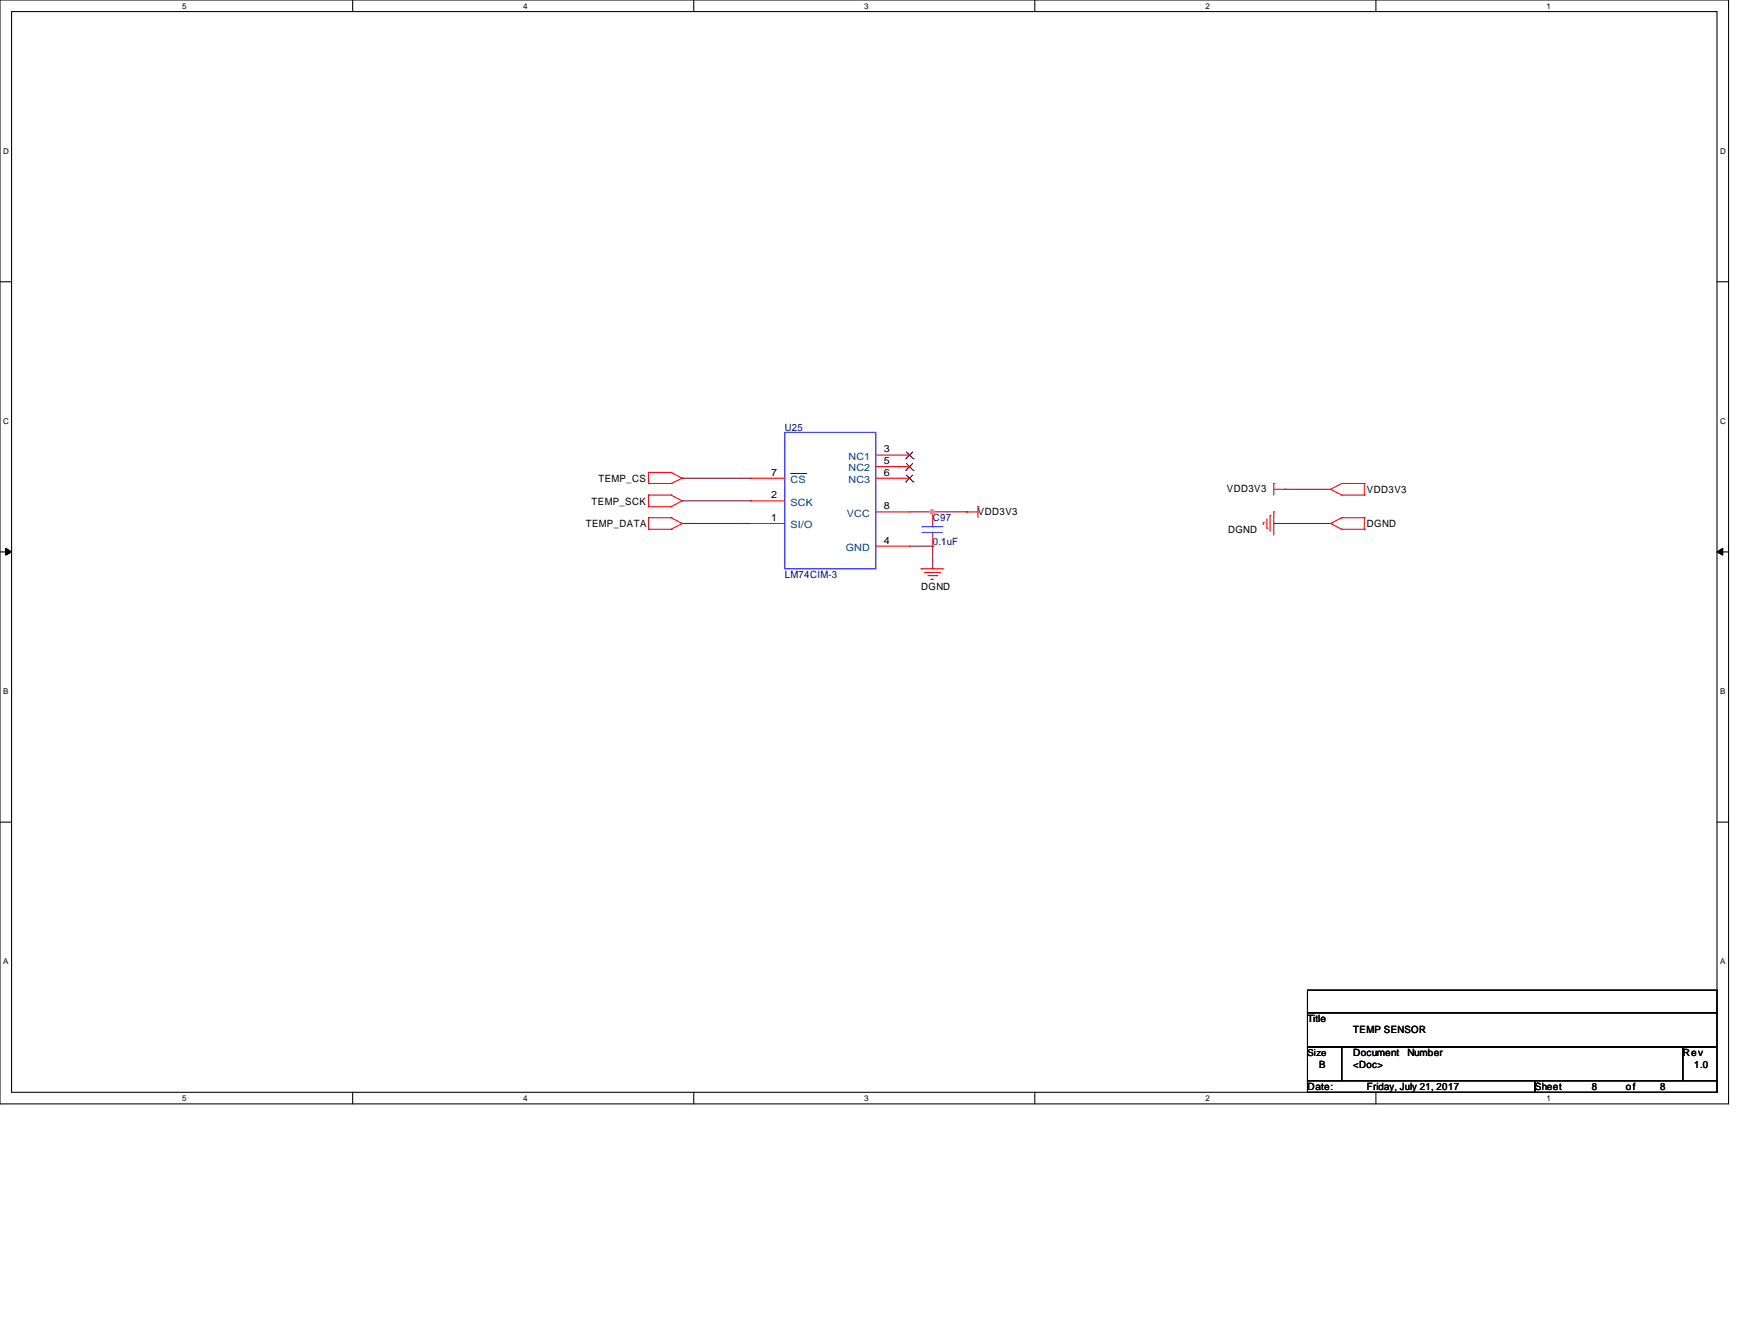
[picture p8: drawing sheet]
<svg xmlns="http://www.w3.org/2000/svg" width="279mm" height="216mm" viewBox="0 0 279 216" stroke-linecap="round" stroke-linejoin="round" font-family="sans-serif">
<path d="M0 0h278v177.5h-278zM1.9 1.9h274.3v173.7h-274.3z" fill="none" stroke="#000" stroke-width=".17"/>
<g fill="#fff">
<path d="M29.3 .3h.7v1.4h-.7z"/>
<path d="M29.3 175.9h.7v1.4h-.7z"/>
</g>
<path d="M56.7 0v1.9M56.7 175.6v1.9" fill="none" stroke="#000" stroke-width=".17"/>
<g fill="#fff">
<path d="M84.2 .3h.6v1.4h-.6z"/>
<path d="M84.2 175.9h.6v1.4h-.6z"/>
</g>
<path d="M111.6 0v1.9M111.6 175.6v1.9" fill="none" stroke="#000" stroke-width=".17"/>
<g fill="#fff">
<path d="M139 .3h.7v1.4h-.7z"/>
<path d="M139 175.9h.7v1.4h-.7z"/>
</g>
<path d="M166.5 0v1.9M166.5 175.6v1.9" fill="none" stroke="#000" stroke-width=".17"/>
<g fill="#fff">
<path d="M193.9 .3h.7v1.4h-.7z"/>
<path d="M193.9 175.9h.7v1.4h-.7z"/>
</g>
<path d="M221.3 0v1.9M221.3 175.6v1.9" fill="none" stroke="#000" stroke-width=".17"/>
<g fill="#fff">
<path d="M248.8 .3h.6v1.4h-.6z"/>
<path d="M248.8 175.9h.6v1.4h-.6z"/>
<path d="M.5 23.5h.9v1.5h-.9z"/>
<path d="M276.7 23.5h.9v1.5h-.9z"/>
<path d="M.5 67h.9v1.4h-.9z"/>
<path d="M276.7 67h.9v1.4h-.9z"/>
</g>
<path d="M0 45.3h1.9M276.2 45.3h1.8" fill="none" stroke="#000" stroke-width=".17"/>
<g fill="#fff">
<path d="M.5 110.4h.9v1.4h-.9z"/>
<path d="M276.7 110.4h.8v1.4h-.8z"/>
</g>
<path d="M0 88.7h1.9M276.2 88.7h1.8" fill="none" stroke="#000" stroke-width=".17"/>
<path d="M.9 88.1l1 .6-1 .5zM276.2 88.7l.9-.6v1.1z" fill="#000"/>
<path d="M.9 88.1l1 .6-1 .5zM276.2 88.7l.9-.6v1.1z" fill="none" stroke="#000" stroke-width=".16"/>
<g fill="#fff">
<path d="M.5 153.8h.8v1.5h-.8z"/>
<path d="M276.7 153.8h.8v1.5h-.8z"/>
</g>
<path d="M0 132.2h1.9M276.2 132.2h1.8" fill="none" stroke="#000" stroke-width=".17"/>
<path d="M109.7 76.9h.1M109.7 76.9h11M206.7 78.7h.1M206.7 78.7h7.3M109.7 80.5h.1M109.7 84.2h.1M109.7 80.5h11M109.7 84.2h11M146.3 82.3h3.7M150 82.3h.1M204.9 84.2h.1M204.9 84.2h9.1" fill="none" stroke="#800040" stroke-width=".17"/>
<circle cx="149.9" cy="82.3" r=".34" fill="#f0f"/>
<circle cx="149.9" cy="82.3" r=".34" fill="none" stroke="#f0f" stroke-width=".17"/>
<path d="M146.3 87.8h3.7M150 87.8h.1M150 91.4h.1M150 82.3h5.4M150 87.8v3.6M155.4 82.3h.1" fill="none" stroke="#800040" stroke-width=".17"/>
<g fill="none" stroke="#f00" stroke-width=".17">
<path d="M104.3 75.9h.1M104.3 77.7h.1M104.3 79.6h.1M104.3 77.7h3.6M104.3 79.6h3.6M104.3 75.9h3.6M104.3 75.9v1.8M104.3 79.6v1.8M107.9 75.9h.1M107.9 77.7h.1M107.9 79.6h.1M107.9 75.9l1.8 1"/>
<path d="M107.9 79.6l1.8 .9M109.7 76.9h.1M109.7 76.9l-1.8 .8M120.7 76.9h.1M120.7 76.9h5.5M140.9 73.2h5.4M140.9 75h5.4M140.9 76.9h5.4M146.3 73.2h.1M146.3 75h.1M146.3 76.9h.1M204.9 77.7h.1"/>
<path d="M204.9 78.7h1.8M204.9 77.7v1.9M206.7 78.7h.1M214 78.7h.1M214 78.7l1.8 .9M215.8 77.7h.1M215.8 79.6h.1M215.8 77.7l-1.8 1M215.8 77.7h3.7M215.8 79.6h3.7M219.5 77.7h.1M219.5 79.6h.1"/>
<path d="M219.5 77.7v1.9M104.3 81.4h.1M104.3 83.2h.1M104.3 85.1h.1M104.3 83.2h3.6M104.3 85.1h3.6M104.3 83.2v1.9M104.3 81.4h3.6M107.9 81.4h.1M107.9 83.2h.1M107.9 85.1h.1M107.9 83.2l1.8 1"/>
<path d="M109.7 80.5h.1M109.7 84.2h.1M109.7 80.5l-1.8 .9M109.7 84.2l-1.8 .9M120.7 84.2h.1M120.7 80.5h.1M120.7 84.2h5.5M120.7 80.5h5.5M140.9 82.3h5.4M140.9 87.8h5.4M146.3 87.8h.1M146.3 82.3h.1"/>
<path d="M148.2 91.4h.1M148.2 91.4h3.6M148.7 92h.1M148.7 92h2.6M149.3 92.5h1.4M149.8 93.1h.1M149.8 93.1h.4M150 87.8h.1M150 82.3h.1M150 82.3v1.9M150 86v1.8M150.7 92.5h.1"/>
<path d="M155.4 82.3h.1M155.4 82.3h1.9M157.3 81.4h.1M157.3 81.4v1.8M203.2 84h.1M203.2 84v.3M203.8 84.9h.1M203.8 83.4v1.5M204.3 82.9h.1M204.3 82.9v2.5M204.9 82.3h.1M204.9 82.3v3.7"/>
<path d="M214 84.2h.1M214 84.2l1.8 .9M215.8 83.2h.1M215.8 85.1h.1M215.8 83.2l-1.8 1M215.8 83.2h3.7M215.8 85.1h3.7M219.5 83.2h.1M219.5 85.1h.1M219.5 83.2v1.9"/>
</g>
<path d="M210.3 159.2h65.9v3.6h-65.9zM210.3 162.8h65.9v5.5h-65.9zM210.3 168.3h5.5v5.4h-5.5zM210.3 173.7h36.6v1.9h-36.6zM215.8 168.3h54.9v5.4h-54.9zM246.9 173.7h29.3v1.9h-29.3zM270.7 168.3h5.5v5.4h-5.5z" fill="none" stroke="#000" stroke-width=".17"/>
<path d="M126.2 69.5h14.7v21.9h-14.7zM148.3 84.7h.1M148.3 85.6h.1M148.3 84.7h3.3M148.3 85.6h3.3M150 85.6h.1M150 84.7h.1M150 84.2v.5M150 85.6v.4" fill="none" stroke="#00f" stroke-width=".17"/>
<path d="M145.7 73.7h.1M145.7 75.6h.1M145.7 77.5h.1M145.8 72.6l1.1 1.1M145.8 74.5l1.1 1.1M145.8 76.4l1.1 1.1M146.8 72.6l-1.1 1.1M146.8 74.5l-1.1 1.1M146.8 76.4l-1.1 1.1M146.9 73.7h.1M146.9 75.6h.1M146.9 77.5h.1" fill="none" stroke="#804000" stroke-width=".16"/>
<path d="M127.2 76.1h2.4M129.6 76.1h.1" fill="none" stroke="#004080" stroke-width=".16"/>
<circle cx="149.9" cy="82.3" r=".34" fill="#f0f"/>
<circle cx="149.9" cy="82.3" r=".34" fill="none" stroke="#f0f" stroke-width=".17"/>
<g font-size="1.6" fill="#000080">
<text x="126.2" y="69.3">U25</text>
<text x="150" y="83.8">C97</text>
<text x="150" y="87.5">0.1uF</text>
<text x="126.2" y="93">LM74CIM-3</text>
</g>
<g font-size="1.6">
<text x="96.3" y="77.5">TEMP_CS</text>
<text x="124" y="76.5">7</text>
<text x="142.2" y="72.7">3</text>
<text x="142.2" y="74.6">5</text>
<text x="142.2" y="76.5">6</text>
<text x="95.2" y="81.1">TEMP_SCK</text>
<text x="124" y="83.7">1</text>
<text x="124" y="80.1">2</text>
<text x="142.2" y="81.9">8</text>
<text x="157.3" y="82.7">VDD3V3</text>
<text x="197.4" y="79.1">VDD3V3</text>
<text x="219.9" y="79.2">VDD3V3</text>
<text x="94.2" y="84.8">TEMP_DATA</text>
<text x="142.2" y="87.4">4</text>
<text x="197.5" y="85.7">DGND</text>
<text x="219.9" y="84.8">DGND</text>
<text x="148.2" y="94.8">DGND</text>
<text x="210.3" y="164.3">Title</text>
<text x="217.7" y="166.1">TEMP SENSOR</text>
<text x="212.2" y="171.6">B</text>
<text x="217.7" y="169.8">Document</text>
<text x="217.7" y="171.6">&lt;Doc&gt;</text>
<text x="226.4" y="169.8">Number</text>
<text x="270.7" y="169.8">Rev</text>
<text x="272.5" y="171.6">1.0</text>
<text x="210.3" y="175.3">Date:</text>
<text x="219.9" y="175.3">Friday, July 21, 2017</text>
<text x="246.9" y="175.3">Sheet</text>
<text x="256" y="175.3">8</text>
<text x="261.5" y="175.3">of</text>
<text x="267" y="175.3">8</text>
</g>
<g font-size="1.6" fill="#004080">
<text x="127.2" y="77.6">CS</text>
<text x="136.5" y="73.9">NC1</text>
<text x="136.5" y="75.8">NC2</text>
<text x="136.5" y="77.6">NC3</text>
<text x="127.2" y="81.3">SCK</text>
<text x="136.2" y="83.1">VCC</text>
<text x="127.2" y="84.9">SI/O</text>
<text x="136.1" y="88.6">GND</text>
</g>
<text font-size="1.5" x="210.3" y="169.8">Size</text>
<g font-size="1.3">
<text x="29.3" y="1.4">5</text>
<text x="84.2" y="1.4">4</text>
<text x="139" y="1.4">3</text>
<text x="193.9" y="1.4">2</text>
<text x="248.8" y="1.4">1</text>
<text x=".5" y="24.7">D</text>
<text x="276.7" y="24.7">D</text>
<text x=".5" y="68.2">C</text>
<text x="276.7" y="68.2">C</text>
<text x=".5" y="111.6">B</text>
<text x="276.7" y="111.6">B</text>
<text x=".5" y="155">A</text>
<text x="276.7" y="155">A</text>
<text x="29.3" y="177">5</text>
<text x="84.2" y="177">4</text>
<text x="139" y="177">3</text>
<text x="193.9" y="177">2</text>
<text x="248.8" y="177">1</text>
</g>
</svg>
